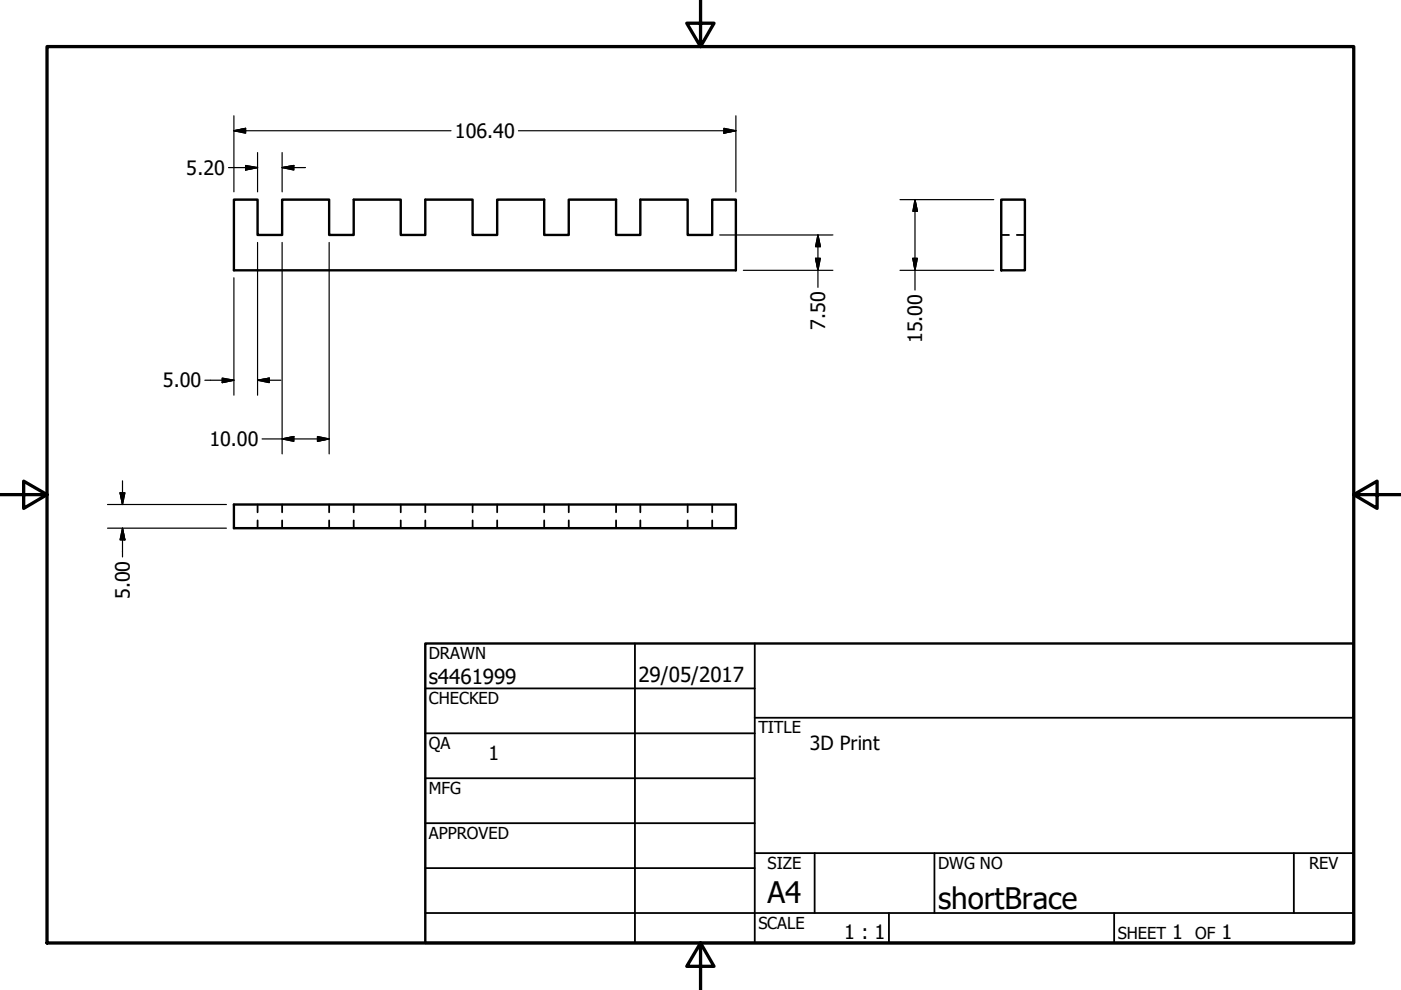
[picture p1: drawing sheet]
<svg xmlns="http://www.w3.org/2000/svg" width="297mm" height="210mm" viewBox="0 0 297 210" stroke-linecap="round" stroke-linejoin="round" font-family="sans-serif">
<!-- layer: Visible (ANSI) -->
<path d="M49.6 42.3h5v7.5h5.2v-7.5h10v7.5h5.2v-7.5h10v7.5h5.2v-7.5h10v7.5h5.2v-7.5h10v7.5h5.2v-7.5h10v7.5h5.2v-7.5h10v7.5h5.2v-7.5h5v15h-106.4zM212.3 42.3h5v15h-5zM49.6 107h106.4v5h-106.4z" fill="none" stroke="#000" stroke-width=".51"/>
<!-- layer: Hidden (ANSI) -->
<g fill="none" stroke="#000" stroke-width=".38">
<path d="M212.3 49.8h1.6M215.6 49.8h1.7M54.6 107v1.6M54.6 110.3v1.7M59.8 107v1.6M59.8 110.3v1.7M69.8 107v1.6M69.8 110.3v1.7M75 107v1.6M75 110.3v1.7M85 107v1.6M85 110.3v1.7"/>
<path d="M90.2 107v1.6M90.2 110.3v1.7M100.2 107v1.6M100.2 110.3v1.7M105.4 107v1.6M105.4 110.3v1.7M115.4 107v1.6M115.4 110.3v1.7M120.6 107v1.6M120.6 110.3v1.7M130.6 107v1.6M130.6 110.3v1.7"/>
<path d="M135.8 107v1.6M135.8 110.3v1.7M145.8 107v1.6M145.8 110.3v1.7M151 107v1.6M151 110.3v1.7"/>
</g>
<!-- layer: Border (ANSI) -->
<path d="M148.5 -.1v10l-2.9-5h5.8l-2.9 5M10 9.9h277v190h-277zM0 104.9h10l-5-2.9v5.8l5-2.9M287 104.9l5 2.9v-5.8l-5 2.9h10M148.5 199.9l2.9 5h-5.8l2.9-5v10" fill="none" stroke="#000" stroke-width=".7"/>
<!-- layer: Title (ANSI) -->
<g fill="none" stroke="#000" stroke-width=".38">
<path d="M134.6 136.4v63.5M160 136.4v63.5M90.2 146h69.8M90.2 155.5h69.8M160 152.2h127M90.2 165h69.8M90.2 174.5h69.8M90.2 193.6h196.8M90.2 184.1h69.8M160 180.9h127M172.7 180.9v12.7M188.5 193.6v6.3"/>
<path d="M198.1 180.9v12.7M236.2 193.6v6.3M274.3 180.9v12.7"/>
</g>
<path d="M90.2 136.4h196.8v63.5h-196.8z" fill="none" stroke="#000" stroke-width=".51"/>
<!-- layer: Dimension (ANSI) -->
<g fill="none" stroke="#000" stroke-width=".25">
<path d="M48.5 35.5h6.1M49.6 27.7l2.5-.5v1zM49.6 27.7h46M49.6 24.5v16.2M52.1 35.1l2.5 .4-2.5 .5zM54.6 32.4v8.3M59.8 35.5l2.5-.4v.9zM59.8 32.4v8.3M59.8 35.5h5M109.9 27.7h46.1M153.5 27.2l2.5 .5-2.5 .5zM156 24.5v16.2"/>
<path d="M49.6 58.9v24.9M54.6 51.4v32.4M59.8 51.4v44.8M69.8 51.4v44.8M152.6 49.8h24M157.6 57.3h19M172.9 54.8h1l-.5 2.5zM173.4 49.8l.5 2.5h-1zM173.4 49.8v11.1M190.8 57.3h19.9M190.8 42.3h19.9M193.5 54.8h1l-.5 2.5z"/>
<path d="M194 42.3l.5 2.5h-1zM194 42.3v19.2M43.4 80.6h6.2M47.1 80.2l2.5 .4-2.5 .5zM54.6 80.6l2.5-.4v.9zM54.6 80.6h5M55.6 93.1h14.2M59.8 93.1l2.5-.5v1zM67.3 92.6l2.5 .5-2.5 .5zM22.8 107h25.2M22.8 112h25.2M25.5 104.5h1l-.5 2.5z"/>
<path d="M26 112l.5 2.5h-1zM26 102v5M26 112v6.1"/>
</g>
<g fill="#000" stroke="#000" stroke-width=".25">
<path d="M49.6 27.7l2.5-.5zM49.6 27.7l2.5-.5v1zM52.1 36l2.5-.5zM52.1 35.1l2.5 .4-2.5 .5zM59.8 35.5l2.5-.4zM59.8 35.5l2.5-.4v.9zM153.5 28.2l2.5-.5zM153.5 27.2l2.5 .5-2.5 .5zM172.9 54.8l.5 2.5zM172.9 54.8h1l-.5 2.5zM173.4 49.8l.5 2.5zM173.4 49.8l.5 2.5h-1z"/>
<path d="M193.5 54.8l.5 2.5zM193.5 54.8h1l-.5 2.5zM194 42.3l.5 2.5zM194 42.3l.5 2.5h-1zM47.1 81.1l2.5-.5zM47.1 80.2l2.5 .4-2.5 .5zM54.6 80.6l2.5-.4zM54.6 80.6l2.5-.4v.9zM59.8 93.1l2.5-.5zM59.8 93.1l2.5-.5v1zM67.3 93.6l2.5-.5zM67.3 92.6l2.5 .5-2.5 .5z"/>
<path d="M25.5 104.5l.5 2.5zM25.5 104.5h1l-.5 2.5zM26 112l.5 2.5zM26 112l.5 2.5h-1z"/>
</g>
<g font-size="6.3">
<text x="162.8" y="191.4">A4</text>
<text x="198.9" y="192.7">shortBrace</text>
</g>
<g font-size="4.4">
<text x="90.9" y="145.1">s4461999</text>
<text x="135.4" y="144.5">29/05/2017</text>
</g>
<g font-size="4.2">
<text x="96.5" y="29.2">106.40</text>
<text x="39.5" y="37.1">5.20</text>
<text x="174.9" y="69.9" transform="rotate(-90 174.9 69.9)">7.50</text>
<text x="195.5" y="72.7" transform="rotate(-90 195.5 72.7)">15.00</text>
<text x="34.5" y="82.1">5.00</text>
<text x="44.4" y="94.6">10.00</text>
<text x="27.5" y="127" transform="rotate(-90 27.5 127)">5.00</text>
<text x="179" y="199.2">1 : 1</text>
<text x="248.5" y="199.1">1</text>
<text x="259" y="199.1">1</text>
</g>
<g font-size="4.1">
<text x="103.6" y="161.2">1</text>
<text x="171.7" y="158.9">3D Print</text>
</g>
<g font-size="3.5">
<text x="90.9" y="139.7">DRAWN</text>
<text x="90.9" y="149.3">CHECKED</text>
<text x="160.8" y="155.5">TITLE</text>
<text x="90.9" y="158.8">QA</text>
<text x="90.9" y="168.3">MFG</text>
<text x="90.9" y="177.8">APPROVED</text>
<text x="162.8" y="184.2">SIZE</text>
<text x="198.9" y="184.2">DWG NO</text>
<text x="277.6" y="184.2">REV</text>
<text x="160.8" y="196.9">SCALE</text>
<text x="237" y="199.1">SHEET</text>
<text x="253.4" y="199.1">OF</text>
</g>
</svg>
